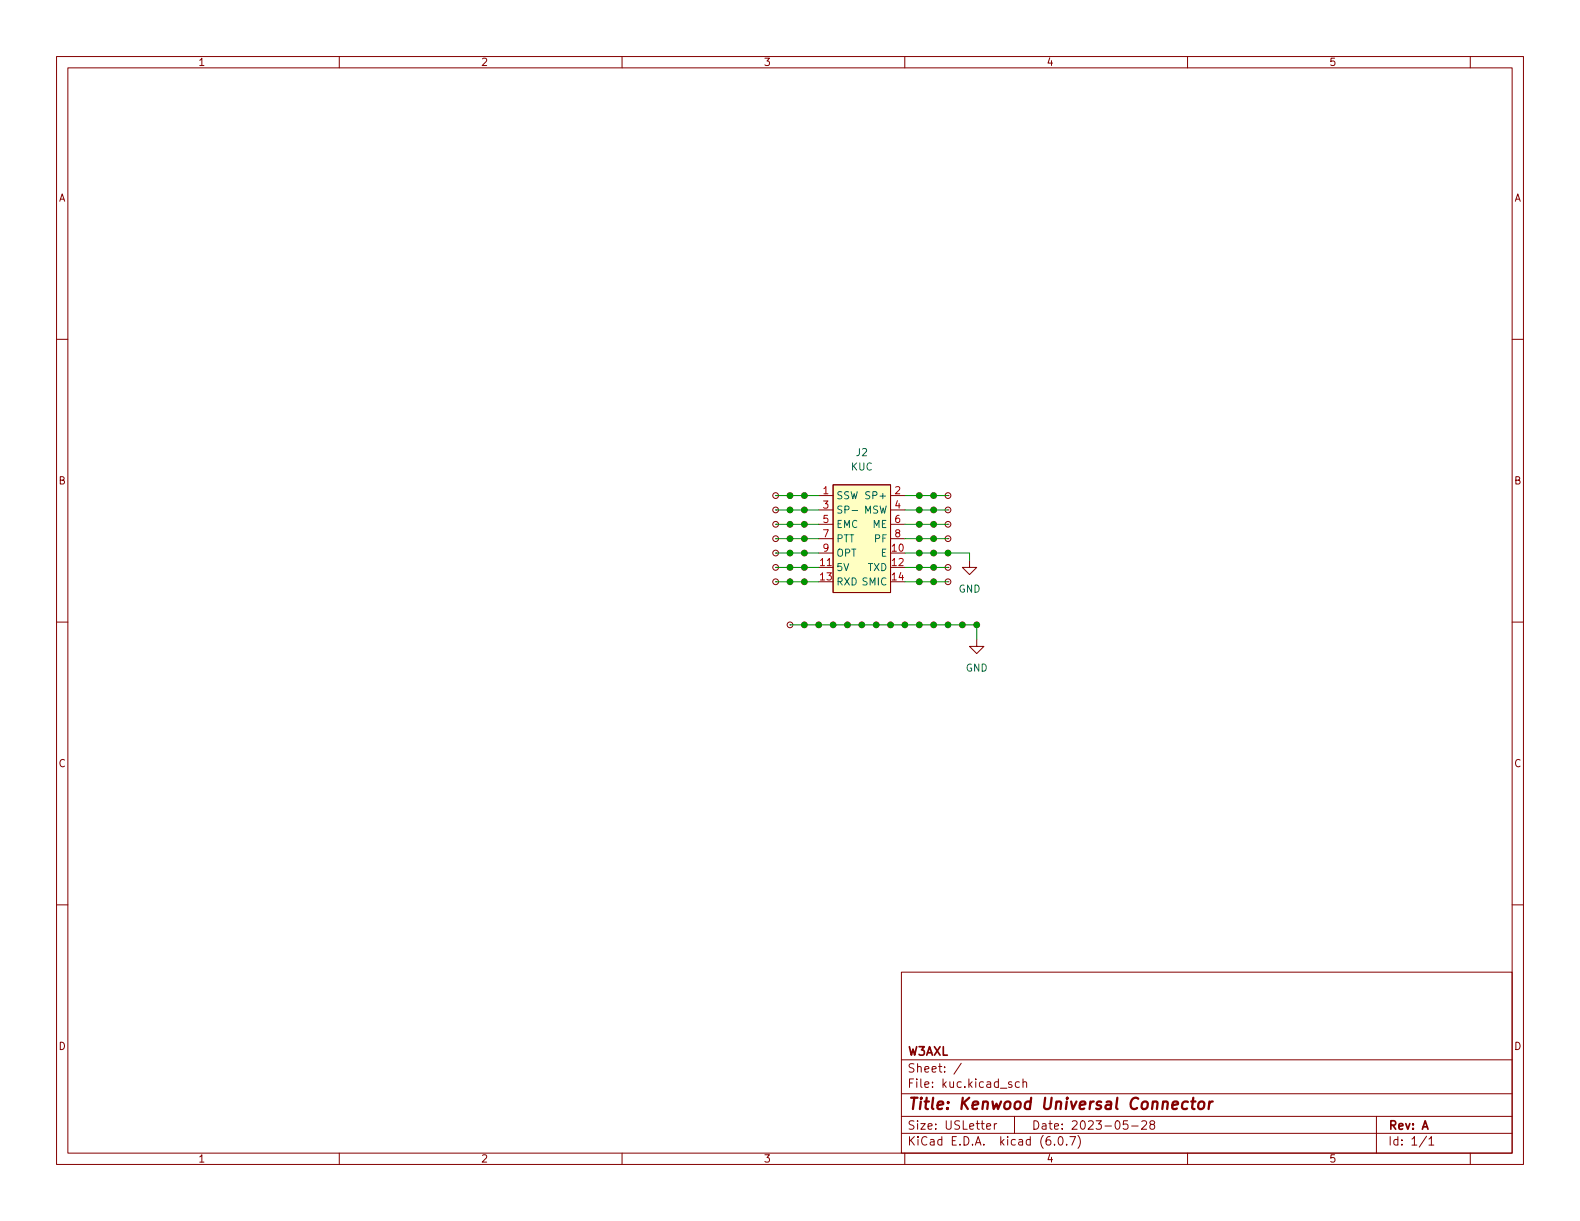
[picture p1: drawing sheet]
<svg xmlns="http://www.w3.org/2000/svg" width="279mm" height="216mm" viewBox="0 0 279 216" stroke-linecap="round" stroke-linejoin="round" font-family="sans-serif">
<g fill="none" stroke="#840000" stroke-width=".18">
<path d="M10 10h259.4v195.9h-259.4zM12 12h255.4v191.9h-255.4zM60 10v2M110 10v2M160 10v2M210 10v2M260 10v2M10 60h2M267.4 60h2M137.2 97.8h.1M137.2 95.3h.1M137.2 92.7h.1"/>
<path d="M137.2 90.2h.1M137.2 87.6h.1M139.7 97.8h.1M139.7 87.6h.1M139.7 90.2h.1M139.7 95.3h.1M139.7 92.7h.1M142.2 87.6h.1M142.2 90.2h.1M142.2 97.8h.1M142.2 92.7h.1M142.2 95.3h.1"/>
<path d="M144.8 87.6h2.5M144.8 90.2h2.5M144.8 92.7h2.5M144.8 95.3h2.5M144.8 97.8h2.5M147.3 85.7h10.2v19.1h-10.2zM157.5 87.6h2.5M157.5 90.2h2.5M157.5 92.7h2.5M157.5 95.3h2.5M162.6 97.8h.1M162.6 95.3h.1"/>
<path d="M162.6 92.7h.1M162.6 87.6h.1M162.6 90.2h.1M165.1 97.8h.1M165.1 95.3h.1M165.1 87.6h.1M165.1 92.7h.1M165.1 90.2h.1M167.6 97.8h.1M167.6 95.3h.1M167.6 87.6h.1M167.6 90.2h.1"/>
<path d="M167.6 92.7h.1M171.4 99.1v1.2h1.3l-1.3 1.3-1.2-1.3h1.2M10 110h2M137.2 100.3h.1M137.2 102.9h.1M139.7 110.5h.1M139.7 100.3h.1M139.7 102.9h.1M142.2 110.5h.1M142.2 102.9h.1M142.2 100.3h.1M144.8 110.5h.1"/>
<path d="M144.8 100.3h2.5M147.3 110.5h.1M149.9 110.5h.1M152.4 110.5h.1M154.9 110.5h.1M157.5 110.5h.1M160 110.5h.1M162.6 100.3h.1M162.6 102.9h.1M162.6 110.5h.1M165.1 100.3h.1M165.1 110.5h.1"/>
<path d="M165.1 102.9h.1M167.6 100.3h.1M167.6 110.5h.1M167.6 102.9h.1M170.2 110.5h.1M172.7 113v1.3h1.3l-1.3 1.3-1.3-1.3h1.3M172.7 110.5h.1M267.4 110h2M10 160h2M267.4 160h2M159.4 171.9h108v32h-108zM159.4 197.4h108"/>
<path d="M159.4 193.4h108M159.4 187.4h108M170 188l-1.3 1.9M174.5 199.2l.7-.2-.1-.3h-.4l-.2 .2v.7h.6M175.8 198.7v1M176.3 198.7h-.3l-.2 .3M178.9 191.4l-.4-.1-.2 .2 .1 .2 .5 .2v.3h-.6M179.4 197.4v3M180.3 191.4l-.5-.1-.3 .3v.4l.2 .2h.6M180.9 191.4l.2-.1 .4 .1v.9M180.9 190.8v1.5M199.4 198.2h-.7l-.1 .7 .2-.2 .5 .1 .2 .2-.1 .5-.2 .2-.6-.2"/>
<path d="M200.1 199.1h1.2M201.9 198.3l.6-.1 .2 .1 .1 .3-1 1.1h1M203.6 198.8l-.3-.3 .1-.2 .2-.1h.4l.2 .3-.1 .2-.6 .2-.2 .2 .1 .4 .2 .2 .4-.1 .2-.2-.1-.4-.2-.2M243.4 197.4v6.5M60 203.9v2M110 203.9v2M159.4 200.4h108M160 203.9v2M186.5 202.3v.2M187.3 201h.2a.81 .81 0 0 1 .6 .6 .81 .81 0 0 1-.3 .8l-.2 .1a.81 .81 0 0 1-.6-.6 .81 .81 0 0 1 .3-.9zM188.6 202.3v.2M189.2 201h1l-.7 1.5"/>
<path d="M190.6 200.8a1.72 1.72 0 0 1 0 2.2M210 203.9v2M252.3 200.9l-1.3 1.9M252.7 201.4l.4-.4v1.5M252.7 202.5h.8M260 203.9v2"/>
<circle cx="137.2" cy="90.2" r=".51"/>
<circle cx="137.2" cy="92.7" r=".51"/>
<circle cx="137.2" cy="97.8" r=".51"/>
<circle cx="137.2" cy="95.3" r=".51"/>
<circle cx="137.2" cy="87.6" r=".51"/>
<circle cx="139.7" cy="97.8" r=".51"/>
<circle cx="139.7" cy="87.6" r=".51"/>
<circle cx="139.7" cy="90.2" r=".51"/>
<circle cx="139.7" cy="95.3" r=".51"/>
<circle cx="139.7" cy="92.7" r=".51"/>
<circle cx="142.2" cy="90.2" r=".51"/>
<circle cx="142.2" cy="92.7" r=".51"/>
<circle cx="142.2" cy="97.8" r=".51"/>
<circle cx="142.2" cy="87.6" r=".51"/>
<circle cx="142.2" cy="95.3" r=".51"/>
<circle cx="162.6" cy="87.6" r=".51"/>
<circle cx="162.6" cy="97.8" r=".51"/>
<circle cx="162.6" cy="95.3" r=".51"/>
<circle cx="162.6" cy="92.7" r=".51"/>
<circle cx="162.6" cy="90.2" r=".51"/>
<circle cx="165.1" cy="90.2" r=".51"/>
<circle cx="165.1" cy="95.3" r=".51"/>
<circle cx="165.1" cy="87.6" r=".51"/>
<circle cx="165.1" cy="97.8" r=".51"/>
<circle cx="165.1" cy="92.7" r=".51"/>
<circle cx="167.6" cy="97.8" r=".51"/>
<circle cx="167.6" cy="95.3" r=".51"/>
<circle cx="167.6" cy="92.7" r=".51"/>
<circle cx="167.6" cy="87.6" r=".51"/>
<circle cx="167.6" cy="90.2" r=".51"/>
<circle cx="137.2" cy="102.9" r=".51"/>
<circle cx="137.2" cy="100.3" r=".51"/>
<circle cx="139.7" cy="102.9" r=".51"/>
<circle cx="139.7" cy="110.5" r=".51"/>
<circle cx="139.7" cy="100.3" r=".51"/>
<circle cx="142.2" cy="110.5" r=".51"/>
<circle cx="142.2" cy="102.9" r=".51"/>
<circle cx="142.2" cy="100.3" r=".51"/>
<circle cx="144.8" cy="110.5" r=".51"/>
<circle cx="147.3" cy="110.5" r=".51"/>
<circle cx="149.9" cy="110.5" r=".51"/>
<circle cx="152.4" cy="110.5" r=".51"/>
<circle cx="154.9" cy="110.5" r=".51"/>
<circle cx="157.5" cy="110.5" r=".51"/>
<circle cx="160" cy="110.5" r=".51"/>
<circle cx="162.6" cy="110.5" r=".51"/>
<circle cx="162.6" cy="100.3" r=".51"/>
<circle cx="162.6" cy="102.9" r=".51"/>
<circle cx="165.1" cy="100.3" r=".51"/>
<circle cx="165.1" cy="102.9" r=".51"/>
<circle cx="165.1" cy="110.5" r=".51"/>
<circle cx="167.6" cy="102.9" r=".51"/>
<circle cx="167.6" cy="100.3" r=".51"/>
<circle cx="167.6" cy="110.5" r=".51"/>
<circle cx="170.2" cy="110.5" r=".51"/>
<circle cx="172.7" cy="110.5" r=".51"/>
</g>
<path d="M210.1 194.9a.66 .66 0 0 0-1 .3l-.1 .5 .2 .3 .1 .1 .6-.1M210.6 194.8h.8M211 194.1l-.2 1.7 .1 .2 .3 .1M212.1 195a.52 .52 0 0 1 .5-.2 .52 .52 0 0 1 .4 .4l-.1 .5a.55 .55 0 0 1-.5 .4 .55 .55 0 0 1-.5-.4zM213.9 194.8l-.2 1.3M214.5 194.8l-.4 .1-.3 .3" fill="none" stroke="#840000" stroke-width=".4"/>
<path d="M147.3 85.7h10.2v19.1h-10.2z" fill="#ffffc2" stroke="#ffffc2" stroke-width=".18"/>
<path d="M150.7 90.3h1" fill="none" stroke="#006464" stroke-width=".18"/>
<g fill="none" stroke="#009600" stroke-width=".18">
<path d="M137.2 97.8h7.6M137.2 95.3h7.6M137.2 92.7h7.6M137.2 87.6h7.6M137.2 90.2h7.6M160 97.8h11.4v1.3M160 95.3h7.6M160 92.7h7.6M160 87.6h7.6M160 90.2h7.6M137.2 100.3h7.6M137.2 102.9h7.6"/>
<path d="M139.7 110.5h33v2.5M160 100.3h7.6M160 102.9h7.6"/>
</g>
<g fill="#009600" stroke="#009600" stroke-width=".18">
<circle cx="142.2" cy="102.9" r=".46"/>
<circle cx="154.9" cy="110.5" r=".46"/>
<circle cx="157.5" cy="110.5" r=".46"/>
<circle cx="139.7" cy="100.3" r=".46"/>
<circle cx="139.7" cy="102.9" r=".46"/>
<circle cx="144.8" cy="110.5" r=".46"/>
<circle cx="147.3" cy="110.5" r=".46"/>
<circle cx="142.2" cy="110.5" r=".46"/>
<circle cx="149.9" cy="110.5" r=".46"/>
<circle cx="152.4" cy="110.5" r=".46"/>
<circle cx="170.2" cy="110.5" r=".46"/>
<circle cx="167.6" cy="110.5" r=".46"/>
<circle cx="172.7" cy="110.5" r=".46"/>
<circle cx="162.6" cy="102.9" r=".46"/>
<circle cx="160" cy="110.5" r=".46"/>
<circle cx="162.6" cy="110.5" r=".46"/>
<circle cx="165.1" cy="110.5" r=".46"/>
<circle cx="165.1" cy="100.3" r=".46"/>
<circle cx="165.1" cy="102.9" r=".46"/>
<circle cx="142.2" cy="97.8" r=".46"/>
<circle cx="139.7" cy="97.8" r=".46"/>
<circle cx="142.2" cy="100.3" r=".46"/>
<circle cx="139.7" cy="95.3" r=".46"/>
<circle cx="139.7" cy="92.7" r=".46"/>
<circle cx="162.6" cy="100.3" r=".46"/>
<circle cx="167.6" cy="97.8" r=".46"/>
<circle cx="165.1" cy="97.8" r=".46"/>
<circle cx="162.6" cy="97.8" r=".46"/>
<circle cx="165.1" cy="95.3" r=".46"/>
<circle cx="139.7" cy="87.6" r=".46"/>
<circle cx="139.7" cy="90.2" r=".46"/>
<circle cx="142.2" cy="95.3" r=".46"/>
<circle cx="142.2" cy="92.7" r=".46"/>
<circle cx="142.2" cy="87.6" r=".46"/>
<circle cx="142.2" cy="90.2" r=".46"/>
<circle cx="162.6" cy="95.3" r=".46"/>
<circle cx="162.6" cy="92.7" r=".46"/>
<circle cx="165.1" cy="87.6" r=".46"/>
<circle cx="165.1" cy="90.2" r=".46"/>
<circle cx="162.6" cy="90.2" r=".46"/>
<circle cx="162.6" cy="87.6" r=".46"/>
<circle cx="165.1" cy="92.7" r=".46"/>
</g>
<text font-size="2.8" fill="#840000" x="160.4" y="196.2">Title: Kenwood Universal Connector</text>
<g font-size="2.1" fill="#840000">
<text x="160.4" y="189.7">Sheet: /</text>
<text x="160.4" y="186.7">W3AXL</text>
<text x="160.4" y="192.4">File: kuc.kicad_sch</text>
<text x="160.4" y="202.5">KiCad E.D.A. kicad (6.0.7)</text>
<text x="160.4" y="199.7">Size: USLetter</text>
<text x="182.4" y="199.7">Date: 2023-05-28</text>
<text x="245.4" y="199.7">Rev: A</text>
<text x="245.4" y="202.5">Id: 1/1</text>
</g>
<g font-size="1.8" fill="#840000">
<text x="35" y="11.6">1</text>
<text x="85" y="11.6">2</text>
<text x="135" y="11.6">3</text>
<text x="185" y="11.6">4</text>
<text x="235" y="11.6">5</text>
<text x="10.3" y="35.6">A</text>
<text x="267.7" y="35.6">A</text>
<text x="10.3" y="85.7">B</text>
<text x="267.7" y="85.7">B</text>
<text x="10.3" y="135.6">C</text>
<text x="267.7" y="135.6">C</text>
<text x="10.3" y="185.7">D</text>
<text x="267.7" y="185.7">D</text>
<text x="35" y="205.6">1</text>
<text x="85" y="205.6">2</text>
<text x="135" y="205.6">3</text>
<text x="185" y="205.6">4</text>
<text x="235" y="205.6">5</text>
</g>
<g font-size="1.8" fill="#006464">
<text x="150.5" y="83.2">KUC</text>
<text x="151.4" y="80.6">J2</text>
<text x="147.8" y="88.3">SSW</text>
<text x="153.6" y="88.3">SP+</text>
<text x="147.8" y="90.8">SP-</text>
<text x="147.8" y="93.3">EMC</text>
<text x="147.8" y="95.9">PTT</text>
<text x="152.6" y="90.8">MSW</text>
<text x="154.3" y="93.3">ME</text>
<text x="154.7" y="95.9">PF</text>
<text x="147.8" y="101">5V</text>
<text x="147.8" y="98.4">OPT</text>
<text x="153.4" y="101">TXD</text>
<text x="155.8" y="98.4">E</text>
<text x="147.8" y="103.5">RXD SMIC</text>
<text x="169.5" y="104.8">GND</text>
<text x="170.8" y="118.7">GND</text>
</g>
<g font-size="1.8" fill="#a90000">
<text x="145.6" y="87.4">1</text>
<text x="145.6" y="89.9">3</text>
<text x="158.3" y="87.4">2</text>
<text x="158.3" y="89.9">4</text>
<text x="145.6" y="92.5">5</text>
<text x="145.6" y="95">7</text>
<text x="158.3" y="92.5">6</text>
<text x="158.3" y="95">8</text>
<text x="145.1" y="100.1">11</text>
<text x="145.6" y="97.5">9</text>
<text x="157.8" y="97.5">10</text>
<text x="157.8" y="100.1">12</text>
<text x="145.1" y="102.6">13</text>
<text x="157.8" y="102.6">14</text>
</g>
</svg>
